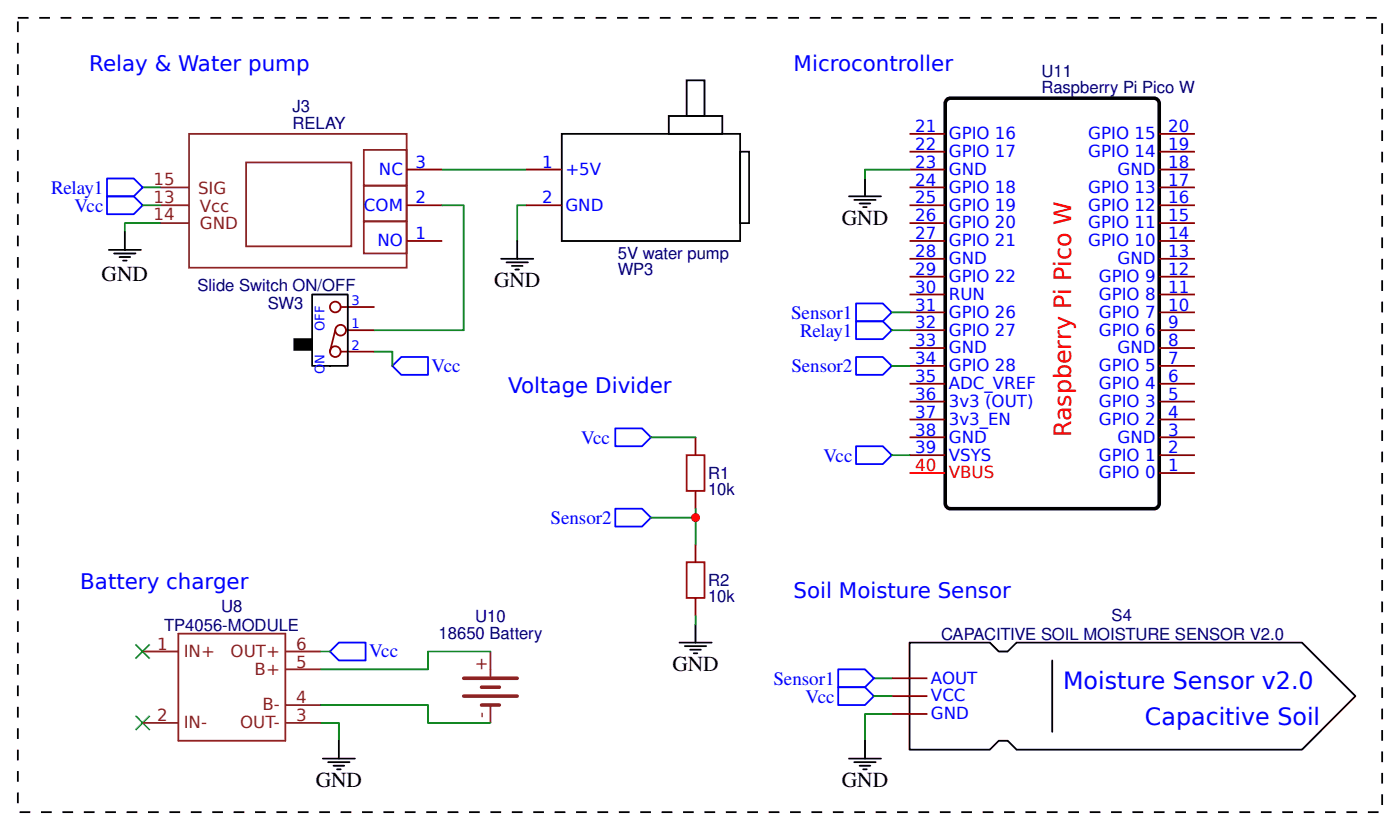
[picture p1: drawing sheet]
<svg xmlns="http://www.w3.org/2000/svg" width="208mm" height="123mm" viewBox="0 0 208 123" stroke-linecap="round" stroke-linejoin="round" font-family="sans-serif">
<g fill="none" stroke="#080" stroke-width=".26">
<path d="M21.2 27.8h2.6M21.2 30.4h2.6M23.8 33.1h-5.3v1.3M65.6 30.4h3.2v18.5h-13.2M65.6 25.1h12.5M78.1 30.4h-1.4v5.3M134.9 25.1h-6.6v1.4M55.6 52.1h2.6v2.1M132.3 46.3h2.6M132.3 48.9h2.6M132.3 54.2h2.6M96.6 64.8h6.6"/>
<path d="M103.2 75.4v1.3h-6.6M103.2 76.7v4M132.3 67.5h2.6M47.6 96.6h1.3M72.8 96.6h-9.3v2.6h-15.9M103.2 91.3v1.3M47.6 107.2h2.7v2.6M47.6 104.5h15.9v2.7h9.3M129.6 100.5h2.7M129.6 103.2h2.7M132.3 105.8h-4v4"/>
</g>
<g fill="none" stroke="#000" stroke-width=".26">
<path d="M83.3 19.8h26.5v15.9h-26.5zM99.2 17.2h8v2.6h-8zM101.9 11.9h2.6v5.3h-2.6zM16.1 37h4.8M16.9 37.6h3.2M17.7 38.1h1.6M18.3 38.6h.5M18.5 34.4v2.6M74.3 38.4h4.8M75.1 38.9h3.2M75.9 39.4h1.6M76.5 40h.5"/>
<path d="M76.7 35.7v2.7M109.8 22.5h1.3v10.6h-1.3zM125.9 29.1h4.8M126.7 29.6h3.2M127.5 30.2h1.6M128.1 30.7h.5M128.3 26.5v2.6M46.3 43.7h5.3v10.5h-5.3zM100.8 95.2h4.8M101.6 95.8h3.2M102.4 96.3h1.6M102.9 96.8h.6"/>
<path d="M103.2 92.6v2.6M134.9 95.2h11.9l1.4 1.4h1.3l1.3-1.4h42.3l8 8-8 7.9h-42.3l-1.3-1.3h-1.3l-1.4 1.3h-11.9zM156.1 97.9v10.6M47.9 112.4h4.8M48.7 113h3.2M49.5 113.5h1.6M50 114h.5M50.3 109.8v2.6M125.9 112.4h4.8M126.7 113h3.2M127.5 113.5h1.6M128.1 114h.5"/>
<path d="M128.3 109.8v2.6"/>
</g>
<path d="M28 19.8h32.3v19.9h-32.3zM36.5 24.1h15.6v12.4h-15.6z" fill="none" stroke="#832d2d" stroke-width=".26"/>
<g fill="none" stroke="#8d2323" stroke-width=".26">
<path d="M23.8 27.8h4.2M23.8 30.4h4.2M23.8 33.1h4.2M54 22.2h6.3v5.3h-6.3zM54 27.5h6.3v5.3h-6.3zM54 32.8h6.3v4.8h-6.3zM21.2 96.6h5.3M26.5 93.9h15.8v15.9h-15.8zM42.3 96.6h5.3M42.3 99.2h5.3M72.8 96.6v3.7M21.2 107.2h5.3"/>
<path d="M42.3 107.2h5.3M42.3 104.5h5.3M72.8 104.5v2.7"/>
</g>
<g fill="none" stroke="#800" stroke-width=".26">
<path d="M134.9 19.8h5.3M172 19.8h5.3M60.3 35.7h5.3M60.3 30.4h5.3M60.3 25.1h5.3M78.1 30.4h5.2M78.1 25.1h5.2M134.9 35.7h5.3M134.9 30.4h5.3M134.9 25.1h5.3M134.9 38.4h5.3M134.9 33.1h5.3"/>
<path d="M134.9 27.8h5.3M134.9 22.5h5.3M172 35.7h5.3M172 30.4h5.3M172 25.1h5.3M172 38.4h5.3M172 33.1h5.3M172 27.8h5.3M172 22.5h5.3M49.7 48.9l-.8 3.2M50.5 52.1h5.1M50.5 45.5h5.1"/>
<path d="M51.3 48.9h4.3M134.9 48.9h5.3M134.9 59.5h5.3M134.9 56.9h5.3M134.9 54.2h5.3M134.9 51.6h5.3M134.9 46.3h5.3M134.9 43.7h5.3M134.9 41h5.3M172 48.9h5.3M172 59.5h5.3M172 56.9h5.3"/>
<path d="M172 54.2h5.3M172 51.6h5.3M172 46.3h5.3M172 43.7h5.3M172 41h5.3M103.2 64.8v2.7M103.2 72.8v2.6M134.9 67.5h5.3M134.9 64.8h5.3M134.9 62.2h5.3M172 70.1h5.3M172 67.5h5.3"/>
<path d="M172 64.8h5.3M172 62.2h5.3M103.2 80.7v2.6M103.2 88.6v2.7M132.3 105.8h5.3M132.3 103.2h5.3M132.3 100.5h5.3"/>
<circle cx="49.7" cy="52.1" r=".79"/>
<circle cx="49.7" cy="45.5" r=".79"/>
<circle cx="50.5" cy="48.9" r=".79"/>
</g>
<path d="M15.9 26.5h3.9l1.4 1.3-1.4 1.3h-3.9zM15.9 29.1h3.9l1.4 1.3-1.4 1.3h-3.9zM58.2 54.2l1.3-1.3h4v2.7h-4zM127 45h4l1.3 1.3-1.3 1.3h-4zM127 47.6h4l1.3 1.3-1.3 1.4h-4zM127 52.9h4l1.3 1.3-1.3 1.4h-4zM91.3 75.4h3.9l1.4 1.3-1.4 1.4h-3.9zM91.3 63.5h3.9l1.4 1.3-1.4 1.3h-3.9zM127 66.1h4l1.3 1.4-1.3 1.3h-4zM48.9 96.6l1.4-1.4h3.9v2.7h-3.9zM124.4 99.2h3.9l1.3 1.3-1.3 1.4h-3.9zM124.4 101.9h3.9l1.3 1.3-1.3 1.3h-3.9z" fill="none" stroke="#00f" stroke-width=".26"/>
<g fill="#000" stroke="#3c3" stroke-width=".26">
<path d="M20.1 95.5l2.1 2.1zM22.2 95.5l-2.1 2.1z"/>
<path d="M20.1 106.1l2.1 2.1zM22.2 106.1l-2.1 2.1z"/>
</g>
<path d="M43.7 50.3h2.6v1.6h-2.6z" fill="#000" stroke="#000" stroke-width=".26"/>
<path d="M68.8 100.5h7.9M68.8 103.2h7.9M71.4 101.9h2.7M71.4 104.5h2.7" fill="none" stroke="#8d2323" stroke-width=".53"/>
<path d="M140.5 14.8l.5-.2h30.2a.79 .79 0 0 1 .8 .7v59.3a.79 .79 0 0 1-.8 .8h-30.2a.79 .79 0 0 1-.8-.8v-59.3z" fill="none" stroke="#000" stroke-width=".53"/>
<path d="M134.9 70.1h5.3" fill="none" stroke="#f00" stroke-width=".26"/>
<path d="M2.6 2.6h202.5v117.8h-202.5z" fill="none" stroke="#000" stroke-width=".26" stroke-dasharray="1.6 1.6" stroke-linecap="butt"/>
<path d="M101.9 67.5h2.6v5.3h-2.6zM101.9 83.3h2.6v5.3h-2.6z" fill="none" stroke="#a00000" stroke-width=".26"/>
<circle cx="103.2" cy="76.7" r=".66" fill="#c00"/>
<text font-size="3.5" fill="#f00" x="158.9" y="64.8" transform="rotate(-90 158.9 64.8)">Raspberry Pi Pico W</text>
<g font-size="3.5" fill="#00f">
<text x="157.7" y="102.2">Moisture Sensor v2.0</text>
<text x="169.9" y="107.5">Capacitive Soil</text>
</g>
<g font-size="3.2" fill="#00f">
<text x="13.2" y="10.6">Relay &amp; Water pump</text>
<text x="117.7" y="10.6">Microcontroller</text>
<text x="75.4" y="58.2">Voltage Divider</text>
<text x="11.9" y="87.3">Battery charger</text>
<text x="117.7" y="88.6">Soil Moisture Sensor</text>
</g>
<g font-size="3.2">
<text x="124.9" y="33.3">GND</text>
<text x="15.1" y="41.6">GND</text>
<text x="73.3" y="42.6">GND</text>
<text x="99.7" y="99.5">GND</text>
<text x="46.8" y="116.7">GND</text>
<text x="124.9" y="116.7">GND</text>
</g>
<g font-size="2.8" fill="#00f">
<text x="7.6" y="28.8">Relay1</text>
<text x="11" y="31.4">Vcc</text>
<text x="117.4" y="47.3">Sensor1</text>
<text x="118.7" y="49.9">Relay1</text>
<text x="64" y="55.1">Vcc</text>
<text x="117.4" y="55.2">Sensor2</text>
<text x="86.2" y="65.8">Vcc</text>
<text x="122.2" y="68.5">Vcc</text>
<text x="81.7" y="77.7">Sensor2</text>
<text x="54.8" y="97.4">Vcc</text>
<text x="114.8" y="101.6">Sensor1</text>
<text x="119.5" y="104.2">Vcc</text>
</g>
<g font-size="2.5" fill="#000080">
<text x="154.5" y="11.3">U11</text>
<text x="43.4" y="16.7">J3</text>
<text x="154.5" y="13.8">Raspberry Pi Pico W</text>
<text x="43.4" y="19">RELAY</text>
<text x="91.7" y="38.4">5V water pump</text>
<text x="91.7" y="40.7">WP3</text>
<text x="29.3" y="43.2">Slide Switch ON/OFF</text>
<text x="39.7" y="45.8">SW3</text>
<text x="105" y="71">R1</text>
<text x="105" y="73.4">10k</text>
<text x="105" y="89.2">10k</text>
<text x="105" y="86.8">R2</text>
<text x="24.4" y="93.5">TP4056-MODULE</text>
<text x="32.8" y="90.8">U8</text>
<text x="65.1" y="94.8">18650 Battery</text>
<text x="70.5" y="92.1">U10</text>
<text x="139.6" y="94.9">CAPACITIVE SOIL MOISTURE SENSOR V2.0</text>
<text x="164.9" y="92.1">S4</text>
</g>
<g font-size="2.5" fill="#00f">
<text x="135.8" y="19.6">21</text>
<text x="135.8" y="22.2">22</text>
<text x="140.8" y="20.6">GPIO 16</text>
<text x="140.8" y="23.3">GPIO 17</text>
<text x="161.4" y="23.3">GPIO 14</text>
<text x="161.4" y="20.6">GPIO 15</text>
<text x="173.3" y="22.2">19</text>
<text x="173.3" y="19.6">20</text>
<text x="56.2" y="25.9">NC</text>
<text x="61.6" y="24.9">3</text>
<text x="80.4" y="24.9">1</text>
<text x="83.9" y="25.9">+5V</text>
<text x="135.8" y="24.9">23</text>
<text x="135.8" y="27.5">24</text>
<text x="140.8" y="25.9">GND</text>
<text x="140.8" y="28.6">GPIO 18</text>
<text x="161.4" y="28.6">GPIO 13</text>
<text x="165.8" y="25.9">GND</text>
<text x="173.3" y="27.5">17</text>
<text x="173.3" y="24.9">18</text>
<text x="54" y="31.2">COM</text>
<text x="61.6" y="35.5">1</text>
<text x="61.6" y="30.2">2</text>
<text x="80.4" y="30.2">2</text>
<text x="83.9" y="31.2">GND</text>
<text x="135.8" y="30.2">25</text>
<text x="135.8" y="32.8">26</text>
<text x="135.8" y="35.5">27</text>
<text x="140.8" y="31.2">GPIO 19</text>
<text x="140.8" y="33.9">GPIO 20</text>
<text x="161.4" y="33.9">GPIO 11</text>
<text x="161.4" y="31.2">GPIO 12</text>
<text x="173.3" y="35.5">14</text>
<text x="173.3" y="32.8">15</text>
<text x="173.3" y="30.2">16</text>
<text x="56" y="36.5">NO</text>
<text x="135.8" y="38.1">28</text>
<text x="135.8" y="40.7">29</text>
<text x="140.8" y="36.5">GPIO 21</text>
<text x="140.8" y="39.2">GND</text>
<text x="140.8" y="41.8">GPIO 22</text>
<text x="161.4" y="36.5">GPIO 10</text>
<text x="163" y="41.8">GPIO 9</text>
<text x="165.8" y="39.2">GND</text>
<text x="173.3" y="40.7">12</text>
<text x="173.3" y="38.1">13</text>
<text x="135.8" y="43.4">30</text>
<text x="135.8" y="46">31</text>
<text x="140.8" y="44.4">RUN</text>
<text x="140.8" y="47.1">GPIO 26</text>
<text x="163" y="47.1">GPIO 7</text>
<text x="163" y="44.4">GPIO 8</text>
<text x="173.3" y="46">10</text>
<text x="173.3" y="43.4">11</text>
<text x="135.8" y="48.7">32</text>
<text x="135.8" y="51.3">33</text>
<text x="135.8" y="54">34</text>
<text x="140.8" y="49.7">GPIO 27</text>
<text x="140.8" y="52.4">GND</text>
<text x="163" y="49.7">GPIO 6</text>
<text x="165.8" y="52.4">GND</text>
<text x="173.3" y="54">7</text>
<text x="173.3" y="51.3">8</text>
<text x="173.3" y="48.7">9</text>
<text x="135.8" y="56.6">35</text>
<text x="135.8" y="59.3">36</text>
<text x="140.8" y="55">GPIO 28</text>
<text x="140.8" y="57.7">ADC_VREF</text>
<text x="163" y="57.7">GPIO 4</text>
<text x="163" y="55">GPIO 5</text>
<text x="173.3" y="59.3">5</text>
<text x="173.3" y="56.6">6</text>
<text x="135.8" y="61.9">37</text>
<text x="135.8" y="64.6">38</text>
<text x="140.8" y="60.3">3v3 (OUT)</text>
<text x="140.8" y="63">3v3_EN</text>
<text x="140.8" y="65.6">GND</text>
<text x="163" y="63">GPIO 2</text>
<text x="163" y="60.3">GPIO 3</text>
<text x="165.8" y="65.6">GND</text>
<text x="173.3" y="64.6">3</text>
<text x="173.3" y="61.9">4</text>
<text x="135.8" y="67.2">39</text>
<text x="140.8" y="68.3">VSYS</text>
<text x="163" y="70.9">GPIO 0</text>
<text x="163" y="68.3">GPIO 1</text>
<text x="173.3" y="69.8">1</text>
<text x="173.3" y="67.2">2</text>
<text x="138.1" y="101.3">AOUT</text>
<text x="138.1" y="106.6">GND</text>
<text x="138.1" y="104">VCC</text>
</g>
<g font-size="2.5" fill="#8d2323">
<text x="22.8" y="27.4">15</text>
<text x="29.4" y="28.7">SIG</text>
<text x="22.8" y="30">13</text>
<text x="22.8" y="32.7">14</text>
<text x="29.6" y="31.4">Vcc</text>
<text x="29.6" y="34">GND</text>
<text x="23.3" y="96.3">1</text>
<text x="27.3" y="97.4">IN+</text>
<text x="34.2" y="97.4">OUT+</text>
<text x="37.8" y="100">B+</text>
<text x="43.9" y="96.3">6</text>
<text x="43.9" y="99">5</text>
<text x="72.2" y="99.4" transform="rotate(-90 72.2 99.4)">+</text>
<text x="23.3" y="106.9">2</text>
<text x="27.3" y="107.9">IN-</text>
<text x="35.6" y="107.9">OUT-</text>
<text x="39" y="105.3">B-</text>
<text x="43.9" y="104.2">4</text>
<text x="43.9" y="106.9">3</text>
<text x="72.2" y="106.4" transform="rotate(-90 72.2 106.4)">-</text>
</g>
<g font-size="2.5" fill="#f00">
<text x="135.8" y="69.8">40</text>
<text x="140.8" y="70.9">VBUS</text>
</g>
<g font-size="1.9" fill="#00f">
<text x="52.1" y="45.2">3</text>
<text x="48.2" y="49.1" transform="rotate(-90 48.2 49.1)">OFF</text>
<text x="52.1" y="48.7">1</text>
<text x="52.1" y="51.9">2</text>
<text x="48.2" y="55.4" transform="rotate(-90 48.2 55.4)">ON</text>
</g>
</svg>
